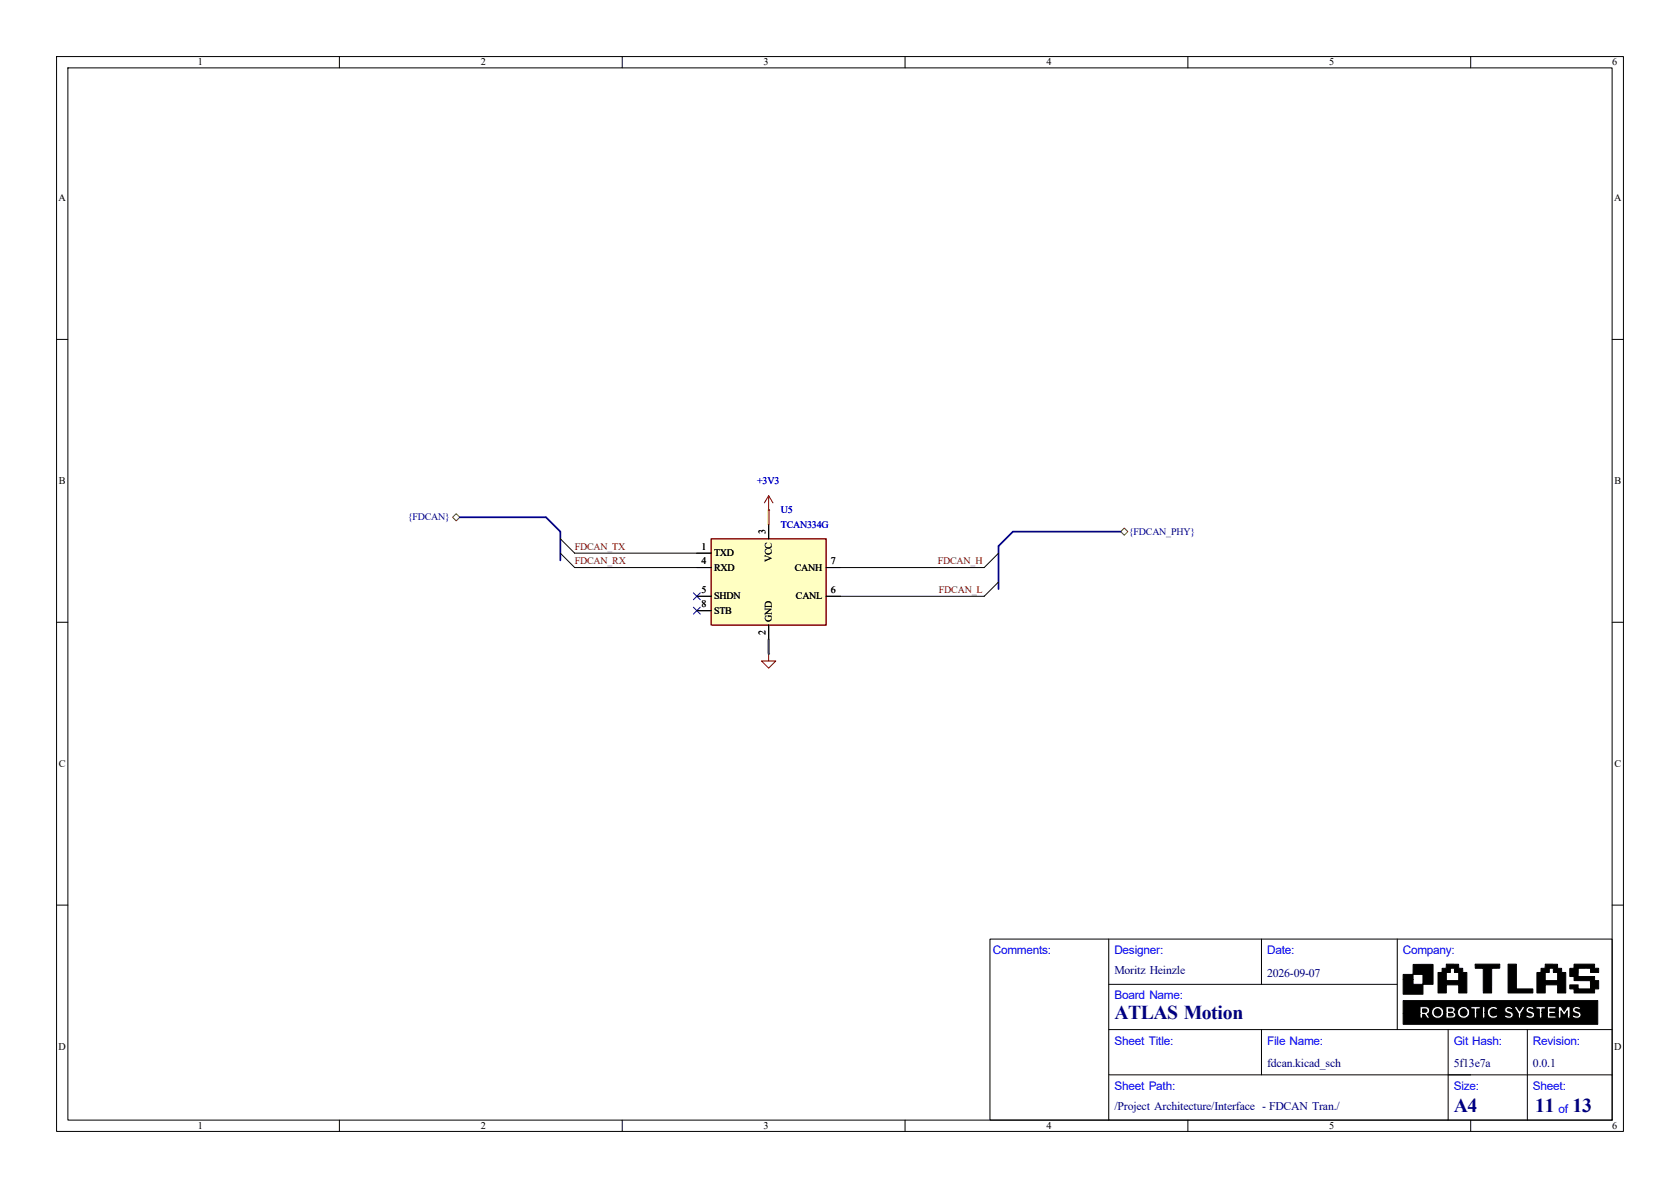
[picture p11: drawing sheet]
<svg xmlns="http://www.w3.org/2000/svg" width="297mm" height="210mm" viewBox="0 0 297 210" stroke-linecap="round" stroke-linejoin="round" font-family="sans-serif">
<g fill="none" stroke="#000" stroke-width=".18">
<path d="M10 10h277v190h-277zM12 12h273v186h-273zM60 10v2M110 10v2M160 10v2M210 10v2M260 10v2M10 60h2M285 60h2M135.9 90.2h.1M10 110h2M135.9 115.6h.1"/>
<path d="M285 110h2M10 160h2M175 166h110v32h-110zM196 174h51M196 166v32M223 166v8M247 166v16M285 160h2M60 198v2M110 198v2M160 198v2M196 190h89"/>
<path d="M196 182h89M210 198v2M223 182v8M256 182v16M260 198v2M270 182v16"/>
</g>
<g fill="#000" stroke="#000" stroke-width=".18">
<path d="M251.5 178.4h.5a.31 .31 0 0 1 .3 .4 .31 .31 0 0 1-.5 .1l-.3 .1zM248.1 172.3h1.7v-1.8h3.5v3.5h-1.7v1.8h-3.5v-2.7h1.7v.9h1.8v-1.7h-1.8v.8h-1.7zM256.1 178.4h.6l.1 .2-.7 .2zM256.1 179.1a.62 .62 0 0 1 .8 .3l-.1 .2h-.7zM254.2 171.9h1.5v1.4h2.2v-1.4h-.8v-.4a.3 .3 0 0 0 0-.3 .3 .3 0 0 0-.4 0h-.3v.7h-1.5l.1-.7h.7v-.8l2.2 .1v.7h.7v.7h.7v3.6h-1.4v-1.4h-2.2v1.4h-1.5zM260.8 170.4h4.3v.7l-1.4 .1v4.3h-1.5v-4.3h-1.4zM266.6 170.4h1.5v4.4h2.9v.7h-4.4zM271.7 171.9h1.5v1.4h2.2v-1.4h-.8v-.7h-.7v.7h-1.5v-.7h.8v-.8l2.2 .1v.7h.7v.7h.7v3.6h-1.4v-1.4h-2.2v1.4h-1.5zM277.5 171.2h.8v-.8h3.6v.8h.7v.7h-1.4v-.7h-2.2v1.4h2.9v.7h.7v1.5h-.7v.7h-3.6v-.7h-.8v-.7h1.5v.7h2.2v-1.4l-2.9-.1v-.7h-.8zM248.1 176.9h34.4v4.2h-34.4v-1.9h2.9l.1 .8h.4v-.7h.3l.5 .7h.2h.3l-.5-.7 .4-.4h.4v.2a1.08 1.08 0 0 0 1.1 .9 1.08 1.08 0 0 0 1-1h.4v1h.9a.59 .59 0 0 0 .8-.3 .59 .59 0 0 0-.3-.8h.7a1.07 1.07 0 0 0 1.4 1.1 1.07 1.07 0 0 0 .3-1.9h.6v.3h.6v1.6h.5v-1h1v1h.4v-1h.4a1.07 1.07 0 0 0 .7 1 1.07 1.07 0 0 0 1.2-.3h1.1l.1 .1a.82 .82 0 0 0 1 .2 .82 .82 0 0 0 .5-.9l-1-.6a.54 .54 0 0 1 .7 0l.3-.3-.4-.2h.6l.3 .6a1.37 1.37 0 0 1 .4 1.4h.5v-.3h.8a1 1 0 0 0 1.6-.2 .8 .8 0 0 0-.9-.8l-.2-.2 .1-.1 .2-.1 .5 .2 .2-.4h.3v.2l.6 .1v1.6h.5v-1h1v1h1.5v-.4h-1.1v-.4h1v-.2h.5v1h.5v-1.3l.5 .8 .6-.8v1.3h.5v-.3h.3a.88 .88 0 0 0 .9 .3 .88 .88 0 0 0 .7-.7 1.14 1.14 0 0 0-1-.7l-.1-.1a.54 .54 0 0 1 .8 0l.3-.3a.85 .85 0 0 0-1.5 .3 1.1 1.1 0 0 0 1 .8l.1 .1a.64 .64 0 0 1-.9 0l-.3 .3h-.3v-1.8h-.5l-.6 .9-.5-.9h-.5v1.1h-.5v-.2h-1v-.4h1.1v-.5h-1.5v1.1h-1v-.6h.6v-.5h-1.7v.2h-.3a.77 .77 0 0 0-1-.1 .77 .77 0 0 0-.3 .9l.9 .5a.52 .52 0 0 1-.8 0l-.3 .3h-.8v-.5l.7-1.2-.5-.1-.5 .8-.4-.8h-1.3a.64 .64 0 0 0-.9 .5 .64 .64 0 0 0 .7 .8l.4 .2a.39 .39 0 0 1-.3 .2 .39 .39 0 0 1-.4-.1l-.2-.1-.3 .3h-1.1l-.3-.3a.65 .65 0 0 1-.9-.1 .65 .65 0 0 1 0-.9 .65 .65 0 0 1 1 .1l.2-.3h-.1a1.08 1.08 0 0 0-1.1-.2 1.08 1.08 0 0 0-.7 1h-.4v-1.1h-.4v1.1h-1v-.6h.6v-.5h-1.7v.2h-.6a1.08 1.08 0 0 0-1.7 .8h-.6l.1-.2a.67 .67 0 0 0-.2-.7 .67 .67 0 0 0-.8 0l-.6-.1v1.1h-.4v-.2a1.09 1.09 0 0 0-1.1-.9 1.09 1.09 0 0 0-1 1h-.4v-.1a.82 .82 0 0 0-1.1-.8h-.6v1.2h-2.9z"/>
<circle cx="254.2" cy="179" r=".63"/>
<circle cx="258.8" cy="179" r=".63"/>
</g>
<path d="M135.9 87.6l-.8 1.3M135.9 87.6l.8 1.3M135.9 87.6v2.6M135.9 115.6v1.2h1.3l-1.3 1.3-1.3-1.3h1.3" fill="none" stroke="#840000" stroke-width=".18"/>
<path d="M125.7 95.3h20.3v15.2h-20.3z" fill="#ffffc2"/>
<path d="M125.7 95.3h20.3v15.2h-20.3z" fill="none" stroke="#840000" stroke-width=".25"/>
<path d="M99.1 95.3l2.5 2.5h24.1M99.1 97.8l2.5 2.5h24.1M135.9 90.2h.1M135.9 92.7v2.6M176.5 97.8l-2.5 2.5h-28M123.2 105.4h2.5M123.2 108h2.5M135.9 110.5v2.5M176.5 102.9l-2.5 2.5h-28" fill="none" stroke="#000" stroke-width=".18"/>
<path d="M80 91.4l.6-.6 .7 .6-.7 .7zM198.1 94l.7-.7 .6 .7-.6 .6z" fill="none" stroke="#725600" stroke-width=".18"/>
<path d="M81.3 91.4h15.2l2.6 2.6v5.1M198.1 94h-19l-2.6 2.5v7.6" fill="none" stroke="#000084" stroke-width=".3"/>
<path d="M135.9 113v2.6" fill="none" stroke="#484848" stroke-width=".38"/>
<path d="M135.9 90.2v2.5" fill="none" stroke="#f90" stroke-width=".38"/>
<path d="M122.6 104.8l1.2 1.2M122.6 107.3l1.2 1.3M123.8 104.8l-1.2 1.2M123.8 107.3l-1.2 1.3" fill="none" stroke="#000084" stroke-width=".18"/>
<g font-size="3.5" fill="#00007f">
<text x="197" y="180.1">ATLAS Motion</text>
<text x="257" y="196.6">A4</text>
<text x="271.4" y="196.6">11</text>
<text x="278" y="196.6">13</text>
</g>
<g font-size="2.1" fill="#00f">
<text x="175.5" y="168.7">Comments:</text>
<text x="197" y="168.7">Designer:</text>
<text x="224" y="168.7">Date:</text>
<text x="248" y="168.7">Company:</text>
<text x="197" y="176.7">Board Name:</text>
<text x="197" y="184.7">Sheet Title:</text>
<text x="224" y="184.7">File Name:</text>
<text x="257" y="184.7">Git Hash:</text>
<text x="271" y="184.7">Revision:</text>
<text x="197" y="192.7">Sheet Path:</text>
<text x="257" y="192.7">Size:</text>
<text x="271" y="192.7">Sheet:</text>
<text x="275.5" y="196.7">of</text>
</g>
<g font-size="2.1" fill="#00007f">
<text x="197" y="172.2">Moritz Heinzle</text>
<text x="224" y="172.7">2026-09-07</text>
<text x="224" y="188.7">fdcan.kicad_sch</text>
<text x="257" y="188.7">5f13e7a</text>
<text x="271" y="188.7">0.0.1</text>
<text x="197" y="196.2">/Project Architecture/Interface - FDCAN Tran./</text>
</g>
<g font-size="1.8">
<text x="35" y="11.6">1</text>
<text x="85" y="11.6">2</text>
<text x="135" y="11.6">3</text>
<text x="185" y="11.6">4</text>
<text x="235" y="11.6">5</text>
<text x="285" y="11.6">6</text>
<text x="10.3" y="35.6">A</text>
<text x="285.3" y="35.6">A</text>
<text x="10.4" y="85.6">B</text>
<text x="285.4" y="85.6">B</text>
<text x="135.3" y="94.4" transform="rotate(-90 135.3 94.4)">3</text>
<text x="124" y="97.2">1</text>
<text x="124" y="99.8">4</text>
<text x="126.2" y="98.3">TXD</text>
<text x="126.2" y="100.9">RXD</text>
<text x="136.4" y="99.4" transform="rotate(-90 136.4 99.4)">VCC</text>
<text x="140.5" y="100.9">CANH</text>
<text x="146.9" y="99.8">7</text>
<text x="124" y="104.8">5</text>
<text x="124" y="107.4">8</text>
<text x="126.2" y="106">SHDN</text>
<text x="140.7" y="106">CANL</text>
<text x="146.9" y="104.8">6</text>
<text x="126.2" y="108.5">STB</text>
<text x="135.3" y="112.2" transform="rotate(-90 135.3 112.2)">2</text>
<text x="136.4" y="110" transform="rotate(-90 136.4 110)">GND</text>
<text x="10.4" y="135.6">C</text>
<text x="285.4" y="135.6">C</text>
<text x="10.3" y="185.6">D</text>
<text x="285.3" y="185.6">D</text>
<text x="35" y="199.6">1</text>
<text x="85" y="199.6">2</text>
<text x="135" y="199.6">3</text>
<text x="185" y="199.6">4</text>
<text x="235" y="199.6">5</text>
<text x="285" y="199.6">6</text>
</g>
<g font-size="1.8" fill="#0000c2">
<text x="133.9" y="85.6">+3V3</text>
<text x="138" y="90.7">U5</text>
<text x="138" y="93.3">TCAN334G</text>
</g>
<g font-size="1.8" fill="#000084">
<text x="72.1" y="92">{FDCAN}</text>
<text x="199.6" y="94.5">{FDCAN_PHY}</text>
</g>
<g font-size="1.8" fill="#840000">
<text x="101.6" y="97.2">FDCAN_TX</text>
<text x="101.6" y="99.8">FDCAN_RX</text>
<text x="165.8" y="99.8">FDCAN_H</text>
<text x="166" y="104.8">FDCAN_L</text>
</g>
</svg>
